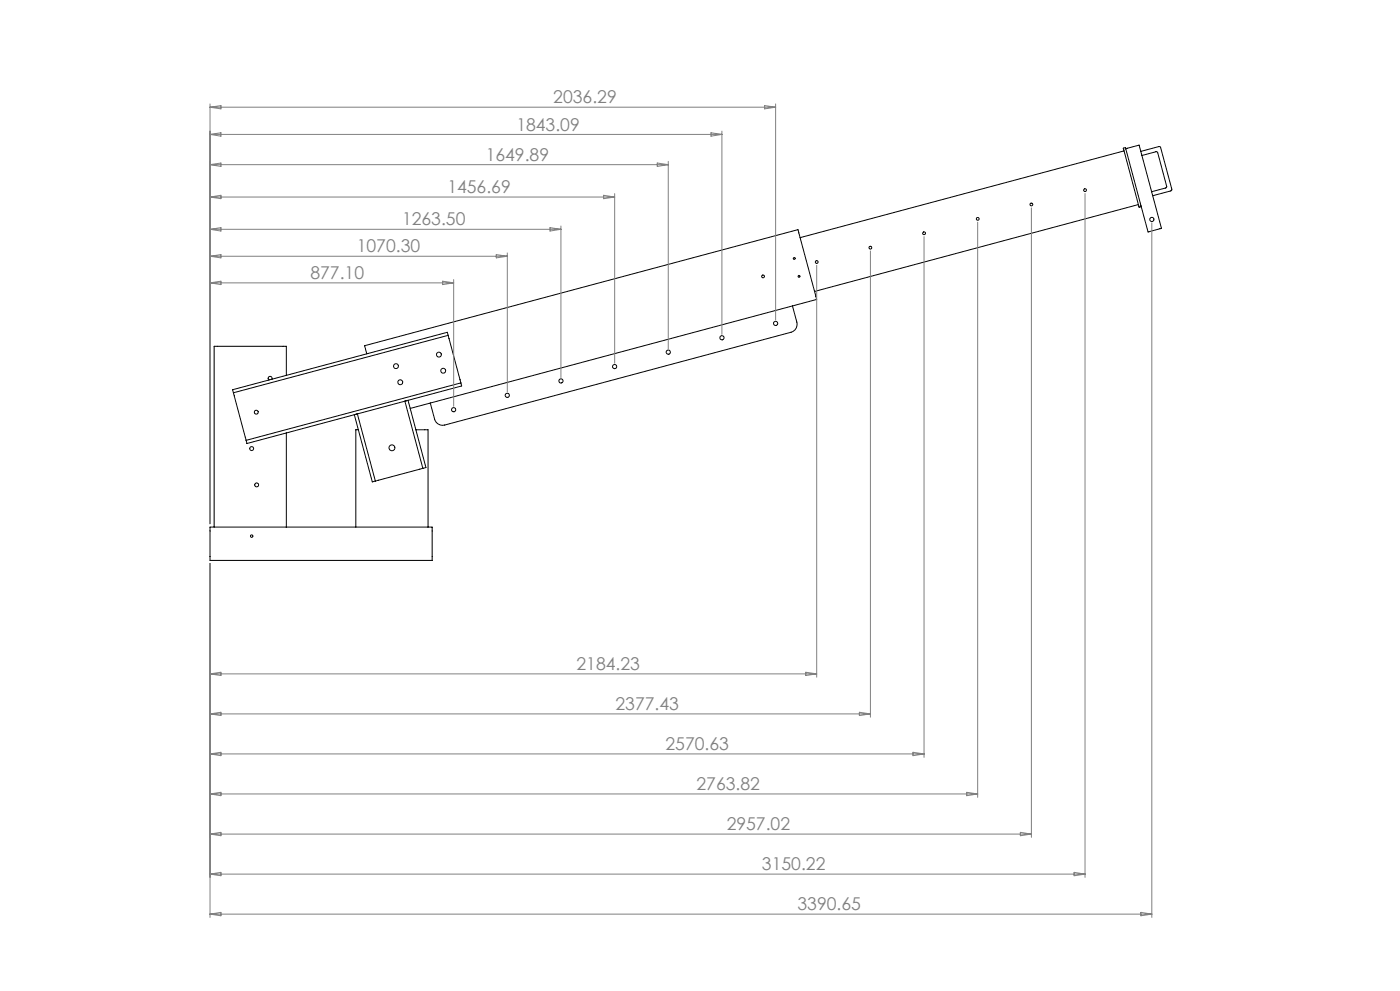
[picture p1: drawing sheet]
<svg xmlns="http://www.w3.org/2000/svg" width="420mm" height="297mm" viewBox="0 0 420 297" stroke-linecap="round" stroke-linejoin="round" font-family="sans-serif">
<g fill="none" stroke="#000" stroke-width=".3">
<path d="M337 44.4l.6-.2 4.8 17.7-.7 .2v-.2zM337.2 45.2l-97.2 26M337.7 44.6l4-1.1 6.7 24.9-4 1.1-2-7.6M342.3 45.4l5.4-1.5 .4 .2 3.4 12.6-.2 .5-5.5 1.5M342.6 46.6l4.3-1.2 .3 .2 2.8 10.3-.3 .4-4.2 1.2M341.5 61.3l-97.1 26M237.7 91.7l1.3 4.8a2.5 2.5 0 0 1-1.7 3.1l-103.9 27.8a2.48 2.48 0 0 1-3-1.8l-1.3-4.8M70 117.7l3.8 14.3M81.5 113.7a.58 .58 0 0 0-.2-.8 .58 .58 0 0 0-.8 .2 .58 .58 0 0 0 .2 .8M85.9 112.5v-8.7h-21.7v54.2M110 106l-.6-2.4 130-34.8 5.6 20.9-122 32.7M134.4 100.5l3.9 14.3"/>
<path d="M134.4 100.5l-.2-.9-64.4 17.2 .2 .9M134.4 100.5l-64.4 17.2M138.3 114.8l.2 .9-64.4 17.2-.3-.9M138.3 114.8l-64.5 17.2M85.9 129.7v28.3M106.3 124.3l5.4 20.1 .9-.2M107.2 124l5.4 20.2M107.5 128.8h-.7v29.2M121.5 120.2l.9-.2 5.4 20.1-.9 .3zM124.7 128.8h3.7v29.2M63 158h66.6v10h-66.6zM126.9 140.4l-14.3 3.8"/>
<circle cx="325.5" cy="57" r=".41"/>
<circle cx="238.3" cy="77.5" r=".28"/>
<circle cx="245" cy="78.5" r=".41"/>
<circle cx="261.1" cy="74.2" r=".41"/>
<circle cx="277.2" cy="69.9" r=".43"/>
<circle cx="293.3" cy="65.6" r=".42"/>
<circle cx="309.4" cy="61.3" r=".42"/>
<circle cx="345.5" cy="65.8" r=".62"/>
<circle cx="228.9" cy="82.8" r=".42"/>
<circle cx="232.7" cy="96.9" r=".63"/>
<circle cx="239.7" cy="82.8" r=".27"/>
<circle cx="118.8" cy="109.7" r=".73"/>
<circle cx="120.1" cy="114.6" r=".74"/>
<circle cx="131.7" cy="106.3" r=".73"/>
<circle cx="133" cy="111.1" r=".74"/>
<circle cx="152.2" cy="118.5" r=".64"/>
<circle cx="168.3" cy="114.2" r=".62"/>
<circle cx="184.4" cy="109.9" r=".62"/>
<circle cx="200.5" cy="105.5" r=".63"/>
<circle cx="216.6" cy="101.2" r=".63"/>
<circle cx="75.5" cy="134.4" r=".58"/>
<circle cx="76.9" cy="123.5" r=".58"/>
<circle cx="117.6" cy="134.2" r=".87"/>
<circle cx="136.1" cy="122.8" r=".63"/>
<circle cx="77" cy="145.3" r=".59"/>
<circle cx="75.5" cy="160.7" r=".36"/>
</g>
<g fill="none" stroke="#808080" stroke-width=".3">
<path d="M63 31.1v125.8M63 32.1l3.3-.5v1zM63 32.1h169.7M213.3 39.8l3.3 .5-3.3 .5zM216.6 39.3v60.9M229.4 31.6l3.3 .5-3.3 .5zM232.7 31.1v64.8M63 40.3l3.3-.5v1zM63 49.4l3.3-.5v1zM63 59.1l3.3-.6v1zM63 59.1h121.4M63 49.4h137.5"/>
<path d="M63 40.3h153.6M181.1 58.5l3.3 .6-3.3 .4zM184.4 58v50.9M197.2 48.9l3.3 .5-3.3 .5zM200.5 48.4v56.2M325.5 58v205M63 68.7l3.3-.5v1zM63 76.8l3.3-.5v1zM63 76.8h89.2M63 68.7h105.3M148.9 76.3l3.3 .5-3.3 .5zM152.2 75.8v41.7"/>
<path d="M165 68.2l3.3 .5-3.3 .5zM168.3 67.7v45.5M245 79.5v123.4M261.1 75.2v139.7M277.2 70.9v156.1M293.3 66.6v172.4M309.4 62.3v188.7M345.5 66.8v208.2M63 84.8l3.3-.5v1zM63 84.8h73.1M132.8 84.3l3.3 .5-3.3 .5zM136.1 83.8v38"/>
<path d="M63 168.9v106.1M63 202l3.3-.5v1zM63 214l3.3-.5v1zM63 214h198.1M63 202h182M241.7 201.5l3.3 .5-3.3 .5zM257.8 213.5l3.3 .5-3.3 .5zM63 226l3.3-.5v1zM63 237.9l3.3-.4v1zM63 237.9h230.3M63 226h214.2M273.9 225.5l3.3 .5-3.3 .5z"/>
<path d="M290 237.5l3.3 .4-3.3 .6zM63 250l3.3-.6v1.1zM63 250h246.4M306.1 249.4l3.3 .6-3.3 .5zM63 274h282.5M63 274l3.3-.6v1.1zM63 262l3.3-.6v1.1zM63 262h262.5M322.2 261.4l3.3 .6-3.3 .5zM342.3 273.4l3.2 .6-3.2 .5z"/>
</g>
<g font-size="5.3" fill="#808080">
<text x="166" y="31">2036.29</text>
<text x="154.9" y="39.1">1843.09</text>
<text x="145.7" y="48.2">1649.89</text>
<text x="134.2" y="57.9">1456.69</text>
<text x="120.6" y="67.6">1263.50</text>
<text x="107" y="75.6">1070.30</text>
<text x="93.1" y="83.6">877.10</text>
<text x="172.9" y="200.8">2184.23</text>
<text x="184.7" y="212.8">2377.43</text>
<text x="199.7" y="224.8">2570.63</text>
<text x="209" y="236.8">2763.82</text>
<text x="218" y="248.8">2957.02</text>
<text x="228.6" y="260.8">3150.22</text>
<text x="239.3" y="272.8">3390.65</text>
</g>
</svg>
